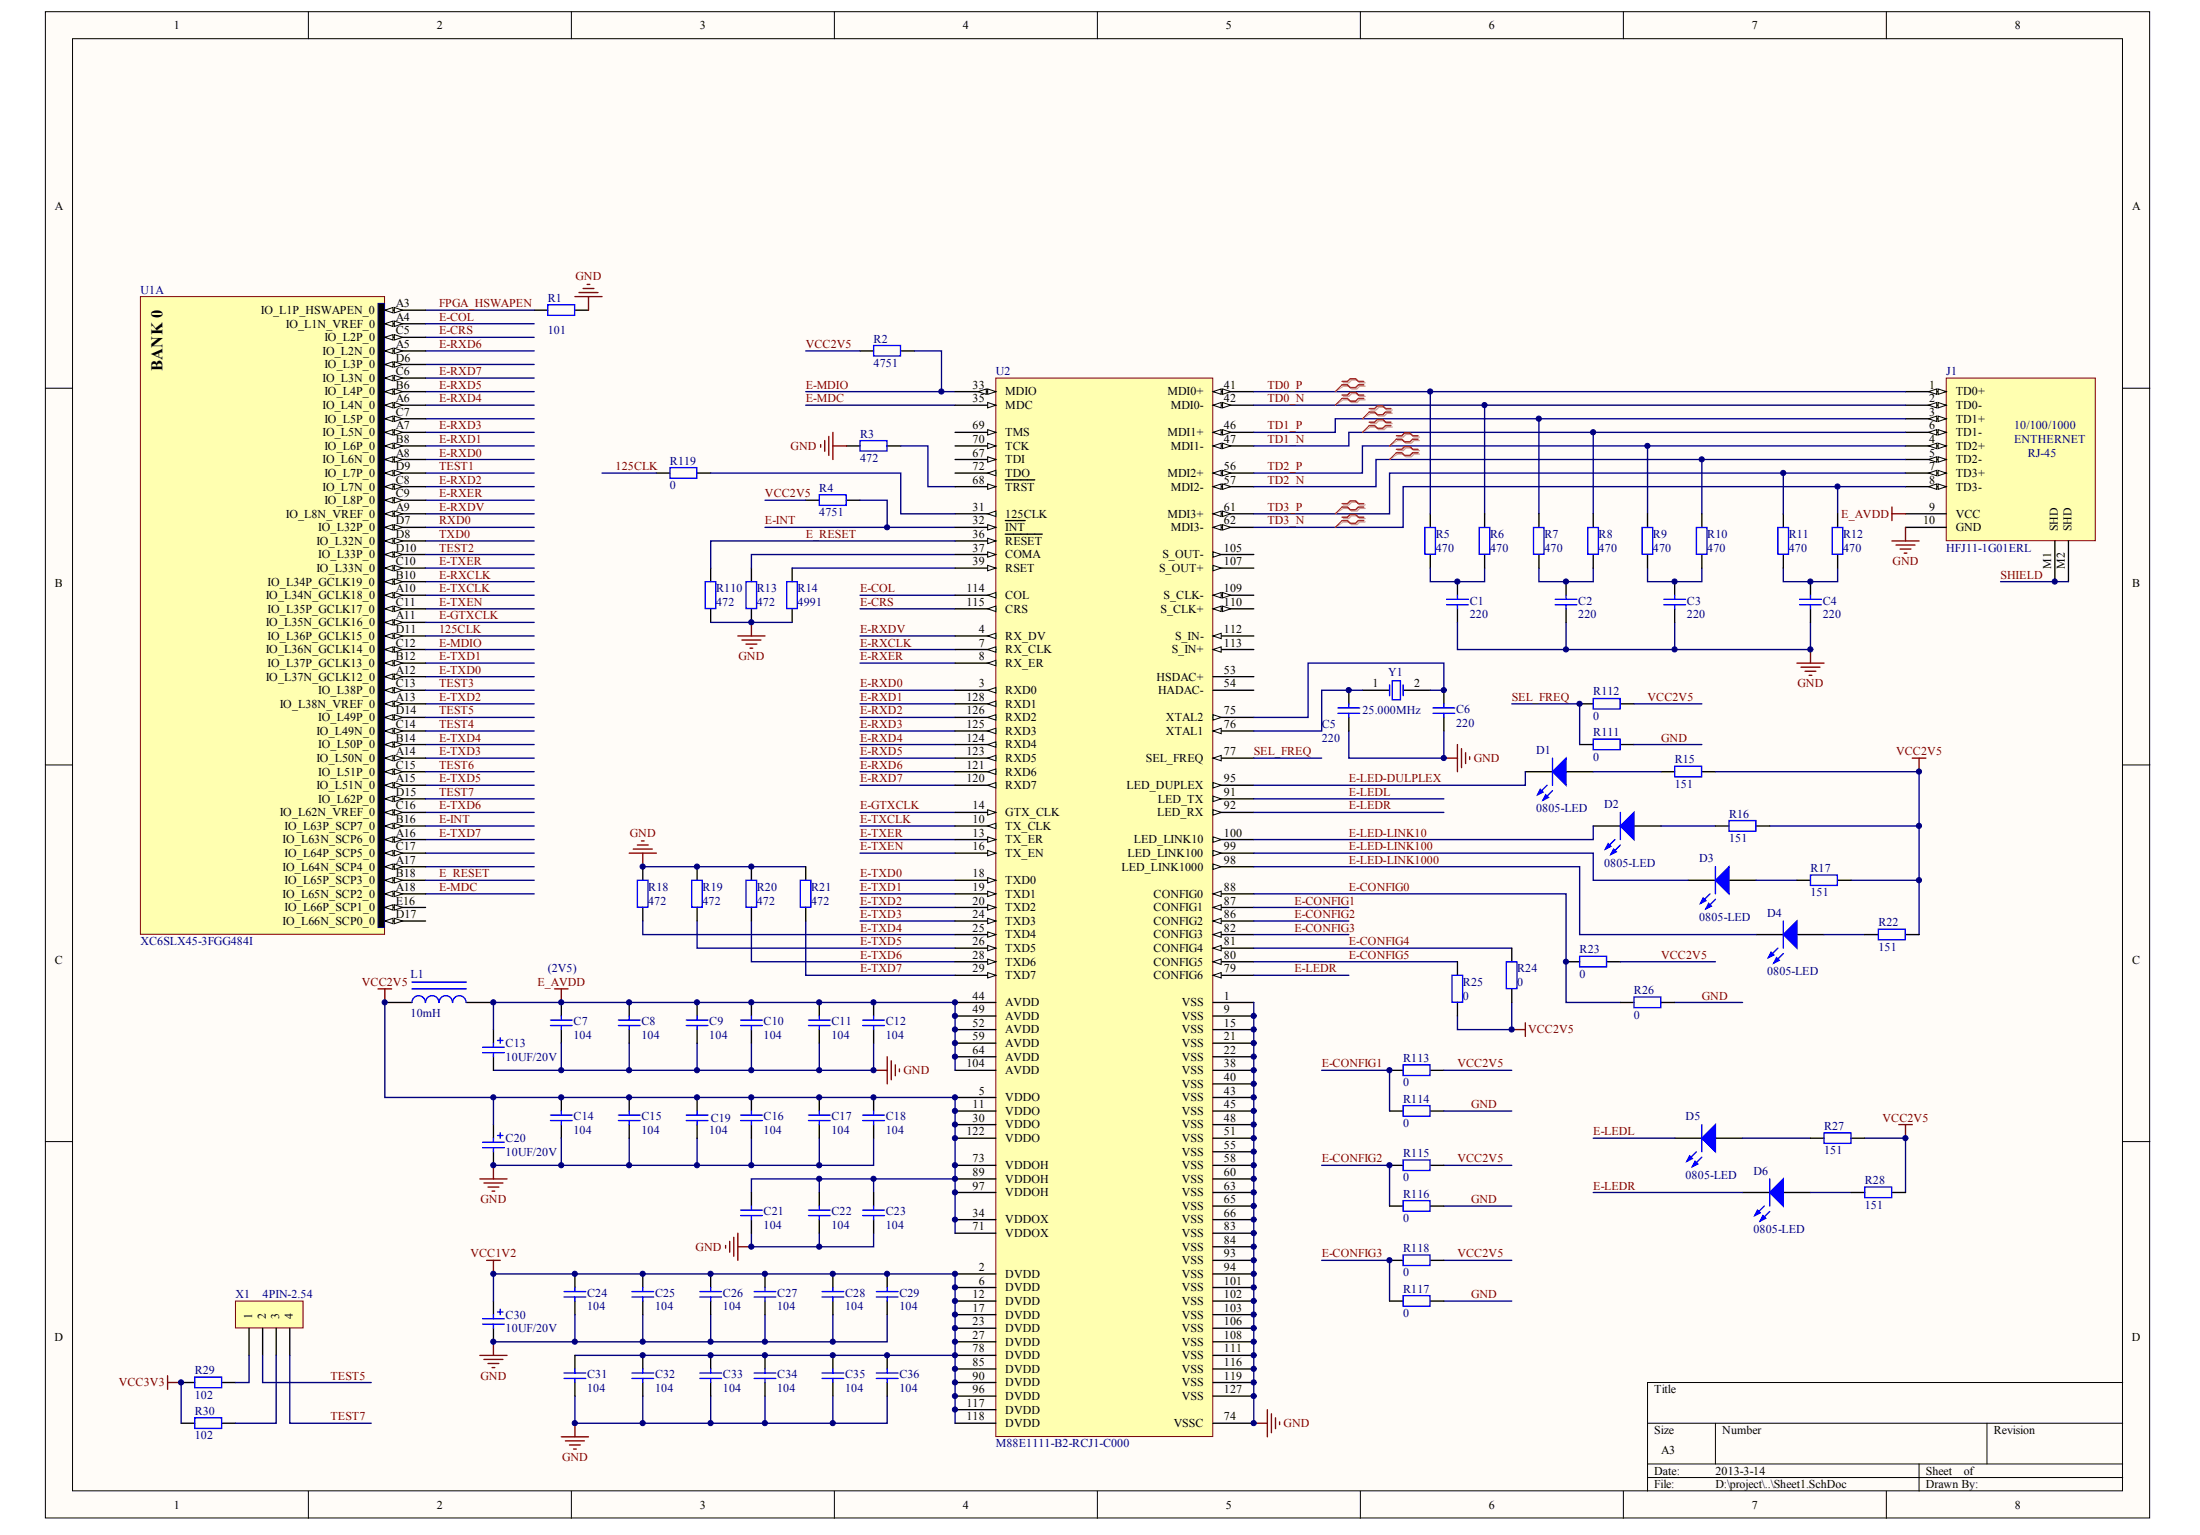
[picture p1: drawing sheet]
# Altium schematic sheet Sheet1.SchDoc
size A3

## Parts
C1  220  [0402]
C2  220  [0402]
C3  220  [0402]
C4  220  [0402]
C5  220  [0402]
C6  220  [0402]
C7  104  [0402]
C8  104  [0402]
C9  104  [0402]
C10  104  [0402]
C11  104  [0402]
C12  104  [0402]
C13  10UF/20V  [CAP-B]
C14  104  [0402]
C15  104  [0402]
C16  104  [0402]
C17  104  [0402]
C18  104  [0402]
C19  104  [0402]
C20  10UF/20V  [CAP-B]
C21  104  [0402]
C22  104  [0402]
C23  104  [0402]
C24  104  [0402]
C25  104  [0402]
C26  104  [0402]
C27  104  [0402]
C28  104  [0402]
C29  104  [0402]
C30  10UF/20V  [CAP-B]
C31  104  [0402]
C32  104  [0402]
C33  104  [0402]
C34  104  [0402]
C35  104  [0402]
C36  104  [0402]
D1  0805-LED  [0805LED]
D2  0805-LED  [0805LED]
D3  0805-LED  [0805LED]
D4  0805-LED  [0805LED]
D5  0805-LED  [0805LED]
D6  0805-LED  [0805LED]
J1  HFJ11-1G01ERL  [HFJ11-1G01ERL]
L1  10mH  [1206A]
R1  101  [0603]
R2  4751  [0603]
R3  472  [0603]
R4  4751  [0603]
R5  470  [0603]
R6  470  [0603]
R7  470  [0603]
R8  470  [0603]
R9  470  [0603]
R10  470  [0603]
R11  470  [0603]
R12  470  [0603]
R13  472  [0603]
R14  4991  [0603]
R15  151  [0603]
R16  151  [0603]
R17  151  [0603]
R18  472  [0603]
R19  472  [0603]
R20  472  [0603]
R21  472  [0603]
R22  151  [0603]
R23  0  [0603]
R24  0  [0603]
R25  0  [0603]
R26  0  [0603]
R27  151  [0603]
R28  151  [0603]
R29  102  [0603]
R30  102  [0603]
R110  472  [0603]
R111  0  [0402]
R112  0  [0402]
R113  0  [0402]
R114  0  [0402]
R115  0  [0402]
R116  0  [0402]
R117  0  [0402]
R118  0  [0402]
R119  0  [0603]
U1  XC6SLX45-3FGG484I  [FGG484]  (part A of 8)
U2  M88E1111-B2-RCJ1-C000  [SQFP50P1720X2320-128L]
X1  4PIN-2.54  [SIP4X]
Y1  25.000MHz  [CRYSTAL_2]

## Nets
E_AVDD: C7.2 C8.2 C9.2 C10.2 C11.2 C12.2 C13.1 J1.9(VCC) L1.2 U2.44(AVDD) U2.49(AVDD) U2.52(AVDD) U2.59(AVDD) U2.64(AVDD) U2.104(AVDD)
GND: C1.1 C2.1 C3.1 C4.1 C5.1 C6.1 C7.1 C8.1 C9.1 C10.1 C11.1 C12.1 C13.2 C14.1 C15.1 C16.1 C17.1 C18.1 C19.1 C20.2 C21.1 C22.1 C23.1 C24.1 C25.1 C26.1 C27.1 C28.1 C29.1 C30.2 C31.1 C32.1 C33.1 C34.1 C35.1 C36.1 J1.10(GND) R1.1 R3.1 R13.1 R14.1 R18.2 R19.2 R20.2 R21.2 R26.1 R110.1 R111.1 R114.1 R116.1 R117.1 U2.1(VSS) U2.9(VSS) U2.15(VSS) U2.21(VSS) U2.22(VSS) U2.38(VSS) U2.40(VSS) U2.43(VSS) U2.45(VSS) U2.48(VSS) U2.51(VSS) U2.55(VSS) U2.58(VSS) U2.60(VSS) U2.63(VSS) U2.65(VSS) U2.66(VSS) U2.74(VSSC) U2.83(VSS) U2.84(VSS) U2.93(VSS) U2.94(VSS) U2.101(VSS) U2.102(VSS) U2.103(VSS) U2.106(VSS) U2.108(VSS) U2.111(VSS) U2.116(VSS) U2.119(VSS) U2.127(VSS)
VCC1V2: C24.2 C25.2 C26.2 C27.2 C28.2 C29.2 C30.1 C31.2 C32.2 C33.2 C34.2 C35.2 C36.2 U2.2(DVDD) U2.6(DVDD) U2.12(DVDD) U2.17(DVDD) U2.23(DVDD) U2.27(DVDD) U2.78(DVDD) U2.85(DVDD) U2.90(DVDD) U2.96(DVDD) U2.117(DVDD) U2.118(DVDD)
VCC2V5: C14.2 C15.2 C16.2 C17.2 C18.2 C19.2 C20.1 C21.2 C22.2 C23.2 L1.1 R2.1 R4.1 R15.1 R16.1 R17.1 R22.1 R23.1 R24.2 R25.2 R27.1 R28.1 R112.1 R113.1 R115.1 R118.1 U2.5(VDDO) U2.11(VDDO) U2.30(VDDO) U2.34(VDDOX) U2.71(VDDOX) U2.73(VDDOH) U2.89(VDDOH) U2.97(VDDOH) U2.122(VDDO)
VCC3V3: R29.1 R30.1
125CLK: R119.2 U1.D11(IO_L36P_GCLK15_0)
E-COL: U1.A4(IO_L1N_VREF_0) U2.114(COL)
E-CONFIG0: R23.2 R26.2 U2.88(CONFIG0)
E-CONFIG1: R113.2 R114.2 U2.87(CONFIG1)
E-CONFIG2: R115.2 R116.2 U2.86(CONFIG2)
E-CONFIG3: R117.2 R118.2 U2.82(CONFIG3)
E-CONFIG4: R24.1 U2.81(CONFIG4)
E-CONFIG5: R25.1 U2.80(CONFIG5)
E-CRS: U1.C5(IO_L2P_0) U2.115(CRS)
E-GTXCLK: U1.A11(IO_L35N_GCLK16_0) U2.14(GTX_CLK)
E-INT: R4.2 U1.B16(IO_L63P_SCP7_0) U2.32(~{INT})
E-LED-DULPLEX: D1.2(K) U2.95(LED_DUPLEX)
E-LED-LINK10: D2.2(K) U2.100(LED_LINK10)
E-LED-LINK100: D3.2(K) U2.99(LED_LINK100)
E-LED-LINK1000: D4.2(K) U2.98(LED_LINK1000)
E-LEDL: D5.2(K) U2.91(LED_TX)
E-LEDR: D6.2(K) U2.79(CONFIG6) U2.92(LED_RX)
E-MDC: U1.A18(IO_L65N_SCP2_0) U2.35(MDC)
E-MDIO: R2.2 U1.C12(IO_L36N_GCLK14_0) U2.33(MDIO)
E-RXCLK: U1.B10(IO_L34P_GCLK19_0) U2.7(RX_CLK)
E-RXD0: U1.A8(IO_L6N_0) U2.3(RXD0)
E-RXD1: U1.B8(IO_L6P_0) U2.128(RXD1)
E-RXD2: U1.C8(IO_L7N_0) U2.126(RXD2)
E-RXD3: U1.A7(IO_L5N_0) U2.125(RXD3)
E-RXD4: U1.A6(IO_L4N_0) U2.124(RXD4)
E-RXD5: U1.B6(IO_L4P_0) U2.123(RXD5)
E-RXD6: U1.A5(IO_L2N_0) U2.121(RXD6)
E-RXD7: U1.C6(IO_L3N_0) U2.120(RXD7)
E-RXDV: U1.A9(IO_L8N_VREF_0) U2.4(RX_DV)
E-RXER: U1.C9(IO_L8P_0) U2.8(RX_ER)
E-TXCLK: U1.A10(IO_L34N_GCLK18_0) U2.10(TX_CLK)
E-TXD0: U1.A12(IO_L37N_GCLK12_0) U2.18(TXD0)
E-TXD1: U1.B12(IO_L37P_GCLK13_0) U2.19(TXD1)
E-TXD2: U1.A13(IO_L38N_VREF_0) U2.20(TXD2)
E-TXD3: U1.A14(IO_L50N_0) U2.24(TXD3)
E-TXD4: R18.1 U1.B14(IO_L50P_0) U2.25(TXD4)
E-TXD5: R19.1 U1.A15(IO_L51N_0) U2.26(TXD5)
E-TXD6: R20.1 U1.C16(IO_L62N_VREF_0) U2.28(TXD6)
E-TXD7: R21.1 U1.A16(IO_L63N_SCP6_0) U2.29(TXD7)
E-TXEN: U1.C11(IO_L35P_GCLK17_0) U2.16(TX_EN)
E-TXER: U1.C10(IO_L33N_0) U2.13(TX_ER)
E_RESET: R110.2 U1.B18(IO_L65P_SCP3_0) U2.36(~{RESET})
FPGA_HSWAPEN: R1.2 U1.A3(IO_L1P_HSWAPEN_0)
RXD0: U1.D7(IO_L32P_0)
SEL_FREQ: R111.2 R112.2 U2.77(SEL_FREQ)
SHIELD: J1.M1(SHD) J1.M2(SHD)
TD0_N: J1.2(TD0-) R6.2 U2.42(MDI0-)
TD0_P: J1.1(TD0+) R5.2 U2.41(MDI0+)
TD1_N: J1.6(TD1-) R8.2 U2.47(MDI1-)
TD1_P: J1.3(TD1+) R7.2 U2.46(MDI1+)
TD2_N: J1.5(TD2-) R10.2 U2.57(MDI2-)
TD2_P: J1.4(TD2+) R9.2 U2.56(MDI2+)
TD3_N: J1.8(TD3-) R12.2 U2.62(MDI3-)
TD3_P: J1.7(TD3+) R11.2 U2.61(MDI3+)
TEST1: U1.D9(IO_L7P_0)
TEST2: U1.D10(IO_L33P_0)
TEST3: U1.C13(IO_L38P_0)
TEST4: U1.C14(IO_L49N_0)
TEST5: U1.D14(IO_L49P_0) X1.2
TEST6: U1.C15(IO_L51P_0)
TEST7: U1.D15(IO_L62P_0) X1.4
TXD0: U1.D8(IO_L32N_0)
NetC1_2: C1.2 R5.1 R6.1
NetC2_2: C2.2 R7.1 R8.1
NetC3_2: C3.2 R9.1 R10.1
NetC4_2: C4.2 R11.1 R12.1
NetC5_2: C5.2 U2.76(XTAL1) Y1.1(OSC1)
NetC6_2: C6.2 U2.75(XTAL2) Y1.2(OSC2)
NetD1_1: D1.1(A) R15.2
NetD2_1: D2.1(A) R16.2
NetD3_1: D3.1(A) R17.2
NetD4_1: D4.1(A) R22.2
NetD5_1: D5.1(A) R27.2
NetD6_1: D6.1(A) R28.2
NetR3_2: R3.2 U2.68(~{TRST})
NetR13_2: R13.2 U2.37(COMA)
NetR14_2: R14.2 U2.39(RSET)
NetR29_2: R29.2 X1.1
NetR30_2: R30.2 X1.3
NetR119_1: R119.1 U2.31(125CLK)

Not connected (* = marked no-connect by the designer): U1 A17(IO_L64N_SCP4_0) C7(IO_L5P_0) C17(IO_L64P_SCP5_0) D6(IO_L3P_0) D17(IO_L66N_SCP0_0) E16(IO_L66P_SCP1_0); U2 53(HSDAC+) 54(HADAC-) 67(TDI) 69(TMS) 70(TCK) 72(TDO) 105(S_OUT-) 107(S_OUT+) 109(S_CLK-) 110(S_CLK+) 112(S_IN-) 113(S_IN+)

## Layout directives
differential pair: TD0_N, TD0_P, TD1_N, TD1_P, TD2_N, TD2_P, TD3_N, TD3_P

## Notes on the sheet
- (near C7) (2V5)
